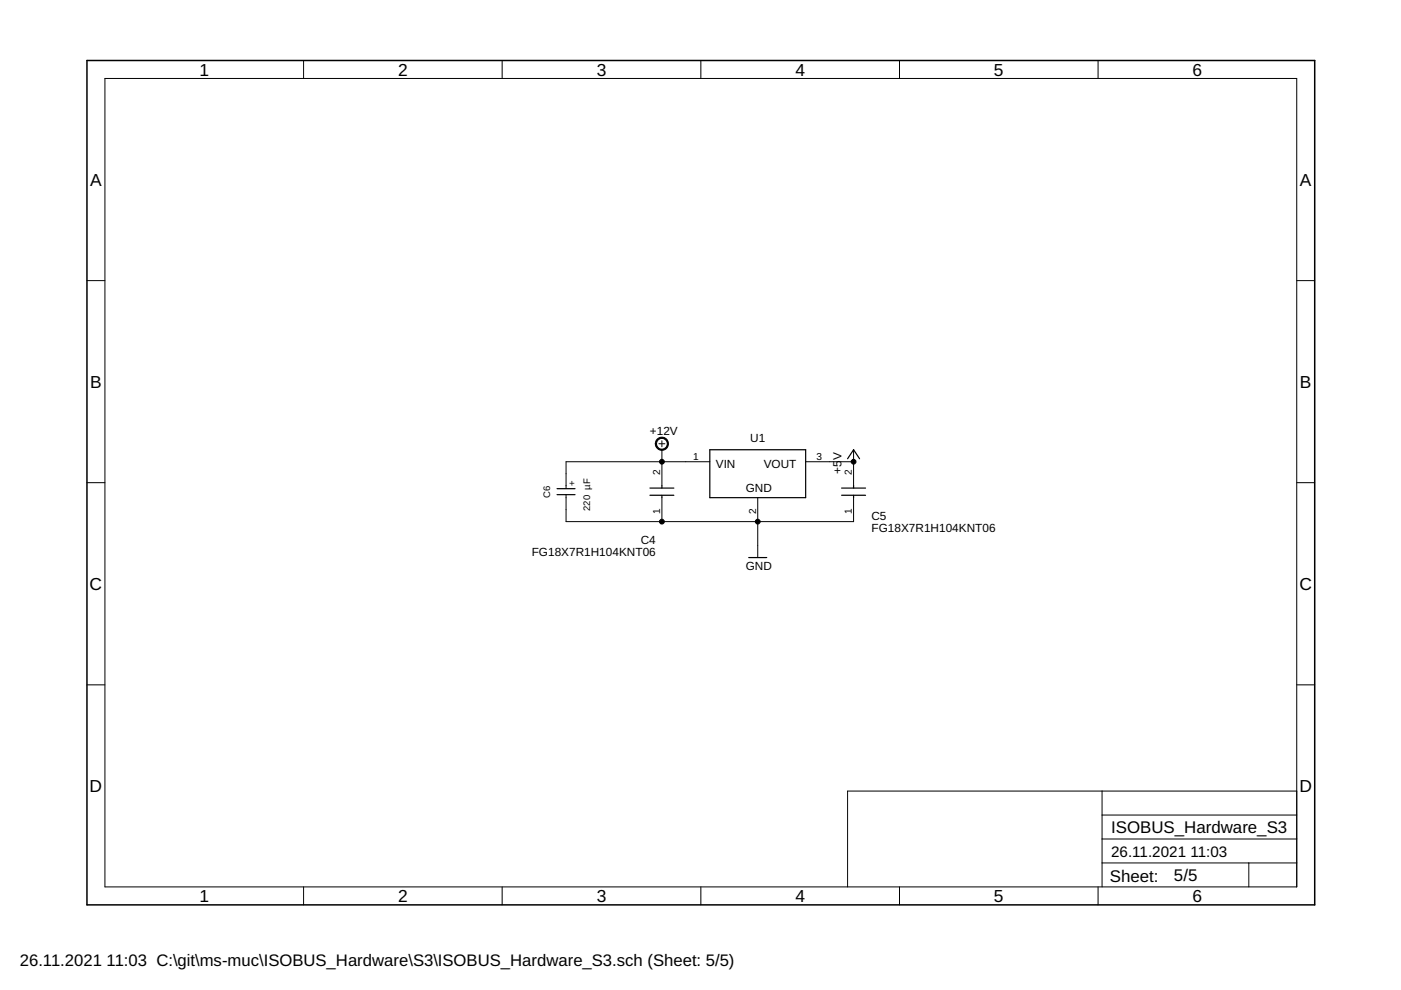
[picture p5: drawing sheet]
<svg xmlns="http://www.w3.org/2000/svg" width="297mm" height="210mm" viewBox="0 0 297 210" stroke-linecap="round" stroke-linejoin="round" font-family="sans-serif">
<g fill="none" stroke="#000" stroke-width=".21">
<path d="M22.2 16.6h252.7v171.4h-252.7zM64.4 12.8v3.8M106.5 12.8v3.8M148.6 12.8v3.8M190.7 12.8v3.8M232.8 12.8v3.8M18.4 59.5h3.8M274.9 59.5h3.8M139.7 94.1h1.3M140.3 93.5v1.2M140.3 95.4v7.6M150.5 97.9h-30.5v5.7"/>
<path d="M170.8 97.9h10.2M181 95.4v7.6M18.4 102.3h3.8M120 104.9v5.7h61v-5.1M140.3 105.5v5.1M160.7 105.5v12.7M274.9 102.3h3.8M18.4 145.2h3.8M274.9 145.2h3.8M233.7 167.7v20.3M233.7 177.9h41.2M233.7 172.8h41.2"/>
<path d="M274.9 167.7h-95.2v20.3M64.4 188v3.9M106.5 188v3.9M148.6 188v3.9M190.7 188v3.9M232.8 188v3.9M233.7 183h41.2M264.8 183v5"/>
</g>
<path d="M18.4 12.8h260.3v179.1h-260.3z" fill="none" stroke="#000" stroke-width=".32"/>
<g fill="none" stroke="#000" stroke-width=".25">
<path d="M150.5 95.4h20.3v10.1h-20.3zM179.7 97.3l1.3-1.9 1.2 1.9M118.1 103.6h3.8M118.1 104.9h3.8M137.8 105h5.1M137.8 103.5h5.1M140.3 103v.5M140.3 105v.5M158.7 118.2h3.9M178.4 105h5.1M178.4 103.5h5.1M181 103v.5"/>
<path d="M181 105v.5"/>
</g>
<g fill="#000" stroke="#000" stroke-width=".21">
<path d="M139.3 93.1a1.39 1.39 0 0 1 2.2 .3 1.39 1.39 0 0 1-.8 2 1.39 1.39 0 0 1-1.8-1.3h.3a1.15 1.15 0 0 1 1.6-1.1 1.15 1.15 0 0 1 .3 1.9 1.15 1.15 0 0 1-1.9-.5v-.3h-.3z" fill-rule="evenodd"/>
<circle cx="140.3" cy="97.9" r=".51"/>
<circle cx="181" cy="97.9" r=".51"/>
<circle cx="140.3" cy="110.6" r=".51"/>
<circle cx="160.7" cy="110.6" r=".51"/>
</g>
<g font-size="3.7">
<text x="42.3" y="16">1</text>
<text x="84.4" y="16">2</text>
<text x="126.5" y="16">3</text>
<text x="168.6" y="16">4</text>
<text x="210.7" y="16">5</text>
<text x="252.9" y="16">6</text>
<text x="19.1" y="39.4">A</text>
<text x="275.6" y="39.4">A</text>
<text x="19.1" y="82.2">B</text>
<text x="275.6" y="82.2">B</text>
<text x="19" y="125.1">C</text>
<text x="275.5" y="125.1">C</text>
<text x="19" y="167.9">D</text>
<text x="275.5" y="167.9">D</text>
<text x="42.3" y="191.2">1</text>
<text x="84.4" y="191.2">2</text>
<text x="126.5" y="191.2">3</text>
<text x="168.6" y="191.2">4</text>
<text x="210.7" y="191.2">5</text>
<text x="252.9" y="191.2">6</text>
</g>
<g font-size="3.6">
<text x="235.6" y="176.6">ISOBUS_Hardware_S3</text>
<text x="235.3" y="186.9">Sheet:</text>
<text x="248.9" y="186.8">5/5</text>
</g>
<g font-size="3.5">
<text x="4.2" y="204.7">26.11.2021</text>
<text x="22.6" y="204.7">11:03 C:\git\ms-muc\ISOBUS_Hardware\S3\ISOBUS_Hardware_S3.sch (Sheet: 5/5)</text>
</g>
<g font-size="3.2">
<text x="235.6" y="181.7">26.11.2021</text>
<text x="252.4" y="181.7">11:03</text>
</g>
<g font-size="2.5">
<text x="137.8" y="92.2">+12V</text>
<text x="159.1" y="93.6">U1</text>
<text x="151.8" y="99.2">VIN</text>
<text x="161.9" y="99.2">VOUT</text>
<text x="178.4" y="100.4" transform="rotate(-90 178.4 100.4)">+5</text>
<text x="178.4" y="97.6" transform="rotate(-90 178.4 97.6)">V</text>
<text x="158.1" y="104.2">GND</text>
<text x="184.8" y="112.8">FG18X7R1H104KNT06</text>
<text x="184.8" y="110.2">C5</text>
<text x="112.7" y="117.8">FG18X7R1H104KNT06</text>
<text x="135.9" y="115.3">C4</text>
<text x="158.1" y="120.8">GND</text>
</g>
<g font-size="2.1">
<text x="140" y="100.6" transform="rotate(-90 140 100.6)">2</text>
<text x="147" y="97.5">1</text>
<text x="173.1" y="97.5">3</text>
<text x="180.6" y="100.6" transform="rotate(-90 180.6 100.6)">2</text>
<text x="140" y="109" transform="rotate(-90 140 109)">1</text>
<text x="160.3" y="109" transform="rotate(-90 160.3 109)">2</text>
<text x="180.6" y="109" transform="rotate(-90 180.6 109)">1</text>
</g>
<g font-size="2">
<text x="116.6" y="105.6" transform="rotate(-90 116.6 105.6)">C6</text>
<text x="121.9" y="103" transform="rotate(-90 121.9 103)">+</text>
<text x="125.1" y="108.3" transform="rotate(-90 125.1 108.3)">220 µF</text>
</g>
</svg>
